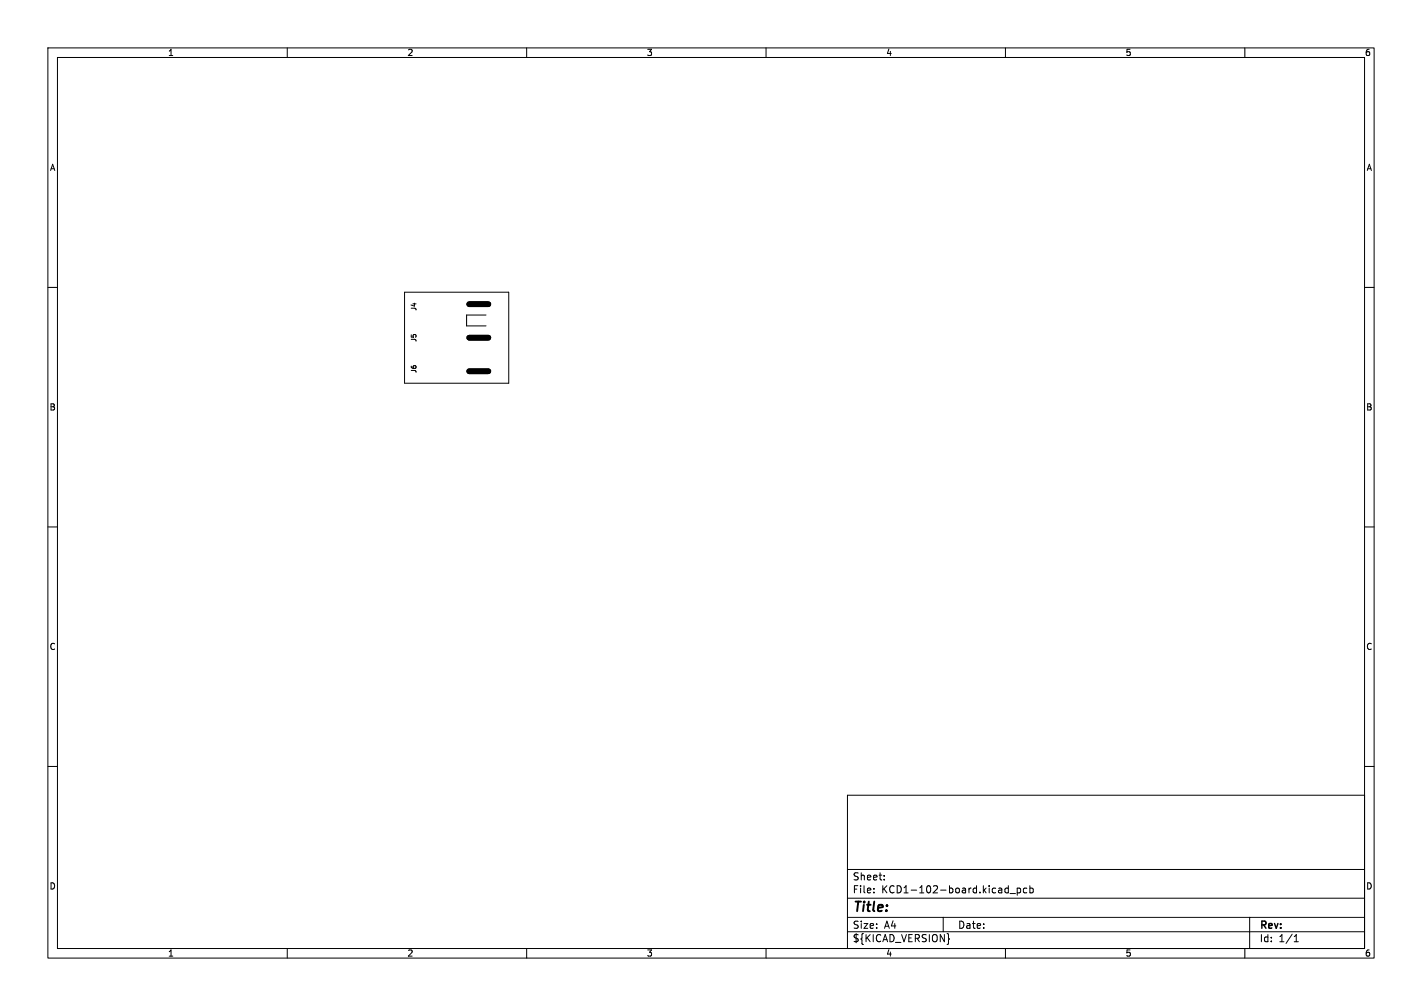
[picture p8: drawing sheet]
<svg xmlns="http://www.w3.org/2000/svg" width="297mm" height="210mm" viewBox="0 0 297 210" stroke-linecap="round" stroke-linejoin="round" font-family="sans-serif">
<g fill="none" stroke="#000" stroke-width=".21">
<path d="M10 10h277v190h-277zM12 12h273v186h-273zM60 10v2M110 10v2M160 10v2M210 10v2M260 10v2M10 60h2M285 60h2M84.5 61h21.7v19h-21.7zM101.5 65.8h-4v2.2h4M10 110h2"/>
<path d="M285 110h2M10 160h2M285 160h2M177 166h108v32h-108zM60 198v2M110 198v2M160 198v2M177 194.5h108M177 191.5h108M177 187.5h108M177 181.5h108M182.5 186.3v.1"/>
<path d="M182.5 185.5v.1M184.7 183.6v.1M184.7 182.8v.1M197 191.5v3M198.1 195.8l.2 .2-.2 .2M210 198v2M210.5 185.4l.1 .1M210.6 184.9v1.5M210.6 186.3l-.1 .1M211 186.5h1.1M212.5 185.4v1.5M212.5 185.5l.4-.1 .3 .3-.2 .6h-.5"/>
<path d="M214.5 185.5l-.5-.1-.3 .3 .2 .6h.6M215.1 185.5l.4-.1 .3 .3-.1 .6h-.6M215.1 184.9v1.5M260 198v2M261 191.5v6.5M270.3 196.6h.9M270.3 195.5l.4-.4v1.5"/>
</g>
<path d="M98 63.5h4M98 70.5h4M98 77.5h4" fill="none" stroke="#000" stroke-width="1.2"/>
<text font-size="2.8" x="178" y="190.9">Title:</text>
<g font-size="2.1">
<text x="178" y="184">Sheet:</text>
<text x="178" y="186.7">File:</text>
<text x="184.1" y="186.7">KCD1-102-board.kicad_pcb</text>
<text x="178" y="196.9">${KICAD_VERSION}</text>
<text x="178" y="194.1">Size:</text>
<text x="184.7" y="194.1">A4</text>
<text x="200" y="194.1">Date:</text>
<text x="263" y="194.3">Rev:</text>
<text x="263" y="196.9">Id:</text>
<text x="267.1" y="196.9">1/1</text>
</g>
<g font-size="1.8">
<text x="35" y="11.9">1</text>
<text x="85" y="11.9">2</text>
<text x="135" y="11.9">3</text>
<text x="185" y="11.9">4</text>
<text x="235" y="11.9">5</text>
<text x="285" y="11.9">6</text>
<text x="10.3" y="35.9">A</text>
<text x="285.4" y="35.9">A</text>
<text x="10.3" y="85.9">B</text>
<text x="285.3" y="85.9">B</text>
<text x="10.3" y="135.9">C</text>
<text x="285.3" y="135.9">C</text>
<text x="10.3" y="185.9">D</text>
<text x="285.3" y="185.9">D</text>
<text x="35" y="199.9">1</text>
<text x="85" y="199.9">2</text>
<text x="135" y="199.9">3</text>
<text x="185" y="199.9">4</text>
<text x="235" y="199.9">5</text>
<text x="285" y="199.9">6</text>
</g>
<g font-size="1.4">
<text x="87.2" y="65" transform="rotate(-90 87.2 65)">J4</text>
<text x="87.2" y="71.5" transform="rotate(-90 87.2 71.5)">J5</text>
<text x="87.2" y="78" transform="rotate(-90 87.2 78)">J6</text>
</g>
</svg>
